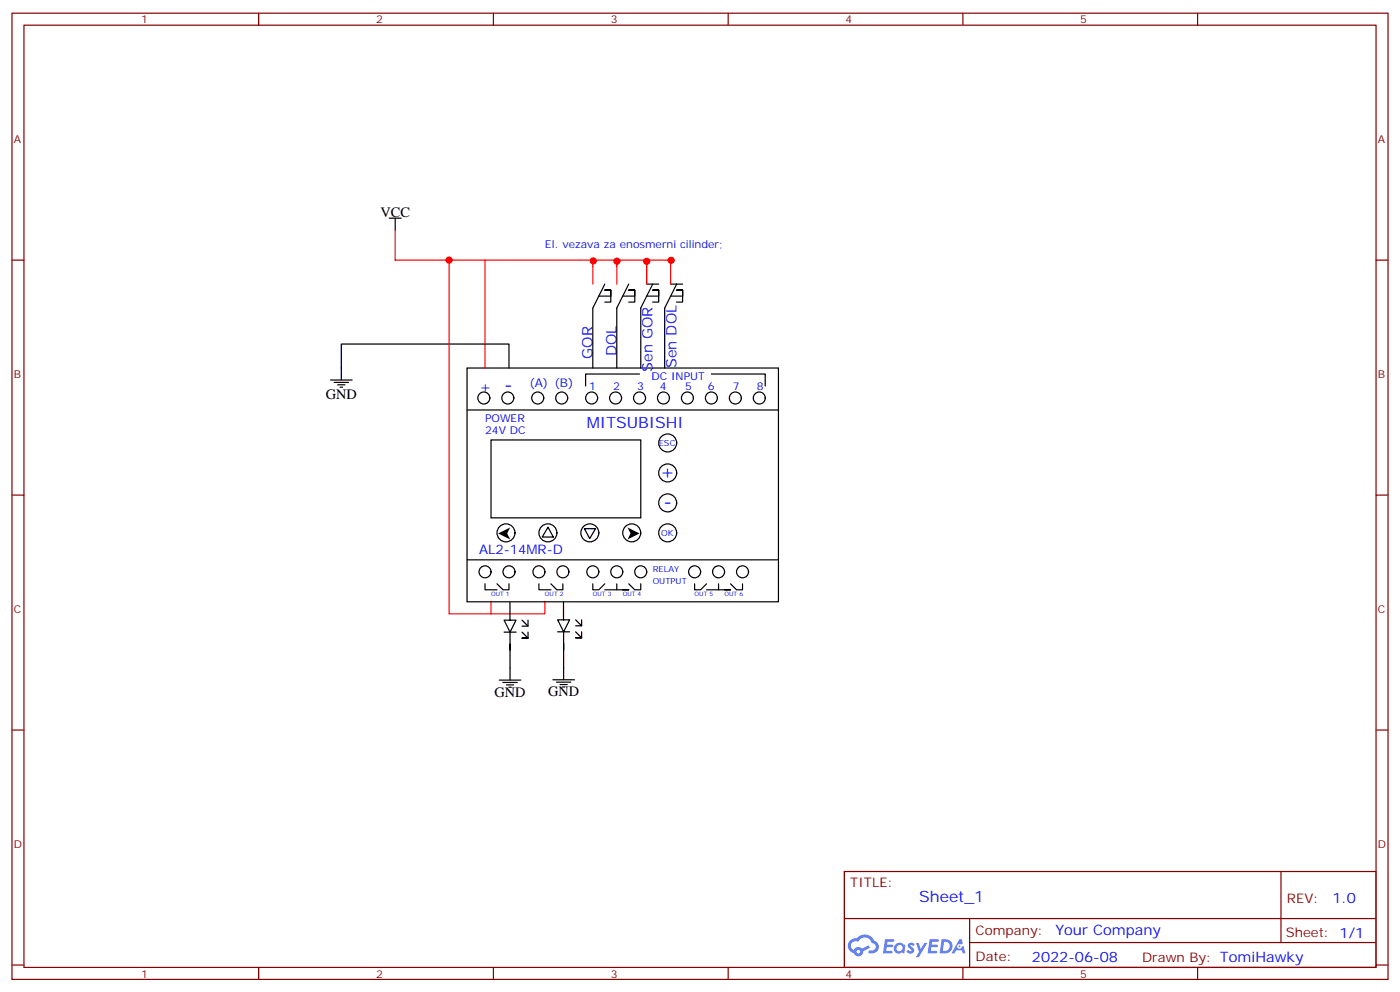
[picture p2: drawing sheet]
<svg xmlns="http://www.w3.org/2000/svg" width="412mm" height="292mm" viewBox="0 0 412 292" stroke-linecap="round" stroke-linejoin="round" font-family="sans-serif">
<g fill="none" stroke="#870000" stroke-width=".35">
<path d="M3.5 3.9h405.4v284.3h-405.4zM7.1 7.4h398.2v277.3h-398.2zM76.2 3.9v3.5M145.3 3.9v3.5M214.5 3.9v3.5M283.6 3.9v3.5M352.8 3.9v3.5M3.5 76.6h3.6M405.3 76.6h3.6M3.5 145.7h3.6M405.3 145.7h3.6M3.5 214.8h3.6"/>
<path d="M405.3 214.8h3.6M248.7 256.5h156.6v28.2h-156.6zM377.3 256.5v20.9M248.7 270.3h156.5M285.6 277.4h119.6M285.6 270.3v14.1M3.5 284h3.6M76.2 284.7v3.5M145.3 284.7v3.5M214.5 284.7v3.5M283.6 284.7v3.5M352.8 284.7v3.5"/>
<path d="M405.3 284h3.6"/>
</g>
<g fill="#5487ff">
<path d="M267.7 277.6a1.22 1.22 0 0 1 1.7 .3l-.4 .6a.47 .47 0 0 0-.3-.4 .47 .47 0 0 0-.5 .2l.1 .2a1.14 1.14 0 0 1 .8 1.8 1.14 1.14 0 0 1-1.9-.1l-.2-.1 .5-.6 .7 .4a.29 .29 0 0 0 .3-.2 .29 .29 0 0 0-.2-.3 1.04 1.04 0 0 1-.6-1.8z"/>
<path d="M260.7 276.4h2.4l.3 .2-.2 .5h-1.8l-.1 .9h1.5l.3 .4-.3 .3h-1.6l-.2 1.1 1.7 .1 .2 .3-.2 .3-2.6 .1z"/>
<path d="M273.8 276.4h2.4l.3 .2-.1 .5h-1.8l-.2 .9h1.6l.3 .4-.4 .3h-1.6l-.1 1.1 1.7 .1 .2 .3-.2 .3h-2.6z"/>
<path d="M282.6 276.4h.7l.3 1.3-.6 .3a.69 .69 0 0 0-1 .2 .69 .69 0 0 0 .4 1 .69 .69 0 0 0 .9-.6l.5-.3 .6 2.2h-.8l-.2-.8h-1.8l-.5 .8h-.8z"/>
<path d="M269.8 277.5h.8l.6 1.8 1.1-1.8h.9l-2.6 4.2h-.8l.9-1.6z"/>
<path d="M277.4 276.4l-.6 4.2h1.3a2.11 2.11 0 0 0 2.5-2.2 2.11 2.11 0 0 0-2.5-2zM278.1 277.1a1.39 1.39 0 0 1 1.7 1.5 1.39 1.39 0 0 1-1.8 1.2h-.3z"/>
<path d="M263.7 278a1.54 1.54 0 0 0-.1 2.2 1.54 1.54 0 0 0 2.2 .1l.6 .3 .3-2.3-.2-.3h-.4a1.49 1.49 0 0 0-2.4 0zM264 279a.94 .94 0 0 1 1.8 0 .94 .94 0 0 1-1.8 0z"/>
<path d="M250.4 276.8a2.18 2.18 0 0 0 1.1 3.7 1.44 1.44 0 0 0 1.6 .9 1.44 1.44 0 0 0 1.2-1.5l2-1-.5-.7-1.9 1a1.47 1.47 0 0 0-2.4 .4 1.39 1.39 0 0 1-.7-1.9 1.39 1.39 0 0 1 2-.5 2.12 2.12 0 0 1 2.2-1.3 2.12 2.12 0 0 1 1.9 1.7 1.14 1.14 0 0 1 1.1 1.4 1.14 1.14 0 0 1-1.7 .7 .43 .43 0 0 0-.5 .4 .43 .43 0 0 0 .4 .5 1.98 1.98 0 0 0 2.5-1.3 1.98 1.98 0 0 0-1.2-2.5 3.1 3.1 0 0 0-5.3-.7l-.9 .1zM252.3 280.1a.55 .55 0 0 1 1.1 0 .55 .55 0 0 1-1.1 0z"/>
<circle cx="282.6" cy="278.5" r=".26"/>
</g>
<g fill="none" stroke="#000" stroke-width=".35">
<path d="M114.7 64.2h3.5M116.4 64.2v3.5M176.4 87.1h3.5v-1.7h-1.7h1.7v3.5h-1.7M178.2 83.6l-3.6 7.1v17.6M183.4 87.1h3.6v-1.7h-1.8h1.8v3.5h-1.8M185.2 83.6l-3.5 7.1v17.6M190.5 87.1h3.5v-1.7h-1.7h1.7v3.5h-1.7M190.5 83.6h3.5M192.3 83.6l-3.6 7.1v17.6M197.6 87.1h3.5v-1.7h-1.8h1.8v3.5h-1.8M197.6 83.6h3.5M199.3 83.6l-3.5 7.1v17.6"/>
<path d="M97.4 111.8h6.3M98.4 112.5h4.3M99.5 113.2h2.1M100.2 113.9h.7M137.6 108.3h91.7v68.8h-91.7zM149.9 108.3v-7.1h-49.4v10.6M188.4 110.1h-15.9v3.5M209.5 110.1h15.9v3.5M137.6 120.6h91.7M144.6 129.5h44.1v22.9h-44.1zM161.4 155.1l1.6 2.9h-3.3zM172.2 155.6h3.2l-1.7 2.9z"/>
<path d="M137.6 164.7h91.7M142.9 171.8v1.8h3.5M146.4 171.8l1.8 1.8h1.7v-1.8M150.2 177.3v5.3M158.7 171.8v1.8h3.6M162.3 171.8l1.7 1.8h1.8v-1.8M166 177.2v5.3M174.6 171.8v1.8h1.8l1.8-1.8M178.2 173.6h7h-1.8M181.7 171.8v1.8M185.2 171.8l1.8 1.8h1.7v-1.8M204.6 171.8v1.8h1.8l1.7-1.8"/>
<path d="M208.1 173.6h7.1h-1.8M211.7 171.8v1.8M215.2 171.8l1.8 1.8h1.7v-1.8M148.5 182.5h3.5l-1.8 3.5zM148.5 186h3.5M150.2 186v5.3v-1.7M150.2 191.3v8.8M153.8 186l1.7 1.8h-1.7h1.7v-1.8M153.8 182.5l1.7 1.8M155.5 182.5v1.8h-1.7M164.3 182.4h3.5l-1.8 3.5zM164.3 185.9h3.5"/>
<path d="M166 185.9v5.3v-1.7M166 191.2v8.8M169.6 185.9l1.7 1.8h-1.7h1.7v-1.8M169.6 182.4l1.7 1.8M171.3 182.4v1.8h-1.7M147.1 200.1h6.3M148.1 200.8h4.3M149.2 201.5h2.1M149.9 202.3h.7M162.9 200h6.3M163.9 200.7h4.2M165 201.5h2.1"/>
<path d="M165.7 202.2h.7"/>
<circle cx="142.5" cy="117.1" r="1.76"/>
<circle cx="149.6" cy="117.1" r="1.76"/>
<circle cx="158.4" cy="117.1" r="1.76"/>
<circle cx="165.5" cy="117.1" r="1.76"/>
<circle cx="174.3" cy="117.1" r="1.76"/>
<circle cx="181.3" cy="117.1" r="1.76"/>
<circle cx="188.4" cy="117.1" r="1.76"/>
<circle cx="195.4" cy="117.1" r="1.76"/>
<circle cx="202.5" cy="117.1" r="1.76"/>
<circle cx="209.5" cy="117.1" r="1.76"/>
<circle cx="216.6" cy="117.1" r="1.76"/>
<circle cx="223.7" cy="117.1" r="1.76"/>
<circle cx="196.7" cy="139.2" r="2.65"/>
<circle cx="196.7" cy="130.4" r="2.65"/>
<circle cx="149" cy="156.8" r="2.65"/>
<circle cx="161.4" cy="156.8" r="2.65"/>
<circle cx="173.7" cy="156.8" r="2.65"/>
<circle cx="186.1" cy="156.8" r="2.65"/>
<circle cx="196.7" cy="148" r="2.65"/>
<circle cx="196.7" cy="156.8" r="2.65"/>
<circle cx="142.9" cy="168.3" r="1.76"/>
<circle cx="149.9" cy="168.3" r="1.76"/>
<circle cx="158.7" cy="168.3" r="1.76"/>
<circle cx="165.8" cy="168.3" r="1.76"/>
<circle cx="174.6" cy="168.3" r="1.76"/>
<circle cx="181.7" cy="168.3" r="1.76"/>
<circle cx="188.7" cy="168.3" r="1.76"/>
<circle cx="204.6" cy="168.3" r="1.76"/>
<circle cx="211.7" cy="168.3" r="1.76"/>
<circle cx="218.7" cy="168.3" r="1.76"/>
</g>
<path d="M146.8 157l3.5-1.8-.9 1.8 .9 1.8zM184.9 155.2l3.5 1.8-3.5 1.8 .8-1.8z" fill="#000"/>
<g fill="#f00" stroke="#f00" stroke-width=".35">
<circle cx="197.7" cy="76.6" r=".88"/>
<circle cx="190.5" cy="76.9" r=".88"/>
<circle cx="181.7" cy="76.9" r=".88"/>
<circle cx="174.8" cy="76.8" r=".88"/>
<circle cx="132.3" cy="76.6" r=".88"/>
</g>
<path d="M116.4 67.7v8.9h81.2v7M132.3 76.6v104h12.3v-3.5M142.9 76.6v31.7M174.6 76.6v7M181.7 76.6v7M190.5 76.6v7M160.5 177.1v3.5h-15.9" fill="none" stroke="#f00" stroke-width=".35"/>
<g font-size="5.6" fill="#00f">
<text x="148.5" y="115">-</text>
<text x="194.4" y="140.8">+</text>
<text x="195.4" y="149.6">-</text>
</g>
<g font-size="4.6" fill="#00f">
<text x="141.1" y="115.4">+</text>
<text x="172.9" y="125.9">MITSUBISHI</text>
<text x="270.8" y="265.5">Sheet_1</text>
</g>
<g font-size="4.2">
<text x="112.1" y="63.8">VCC</text>
<text x="96" y="117.5">GND</text>
<text x="145.7" y="205">GND</text>
<text x="161.4" y="205">GND</text>
</g>
<g font-size="4.2" fill="#00f">
<text x="174.5" y="105.6" transform="rotate(-90 174.5 105.6)">GOR</text>
<text x="181.6" y="104.8" transform="rotate(-90 181.6 104.8)">DOL</text>
<text x="192.2" y="109.4" transform="rotate(-90 192.2 109.4)">Sen GOR</text>
<text x="199.3" y="108.3" transform="rotate(-90 199.3 108.3)">Sen DOL</text>
<text x="392.5" y="265.7">1.0</text>
<text x="310.9" y="275.3">Your Company</text>
<text x="304" y="283.1">2022-06-08</text>
</g>
<text font-size="3.9" fill="#00f" x="141.1" y="163">AL2-14MR-D</text>
<g font-size="3.9" fill="#800">
<text x="250.5" y="261.1">TITLE:</text>
<text x="379.1" y="265.7">REV:</text>
<text x="287.4" y="275.3">Company:</text>
<text x="378.7" y="275.9">Sheet: 1/1</text>
<text x="287.4" y="282.9">Date:</text>
<text x="336.4" y="283">Drawn By: TomiHawky</text>
</g>
<text font-size="3.5" fill="#00f" x="155.9" y="113.9">(A) (B)</text>
<g font-size="3.2" fill="#800">
<text x="41.6" y="6.9">1</text>
<text x="110.8" y="6.9">2</text>
<text x="179.9" y="6.9">3</text>
<text x="249.1" y="6.9">4</text>
<text x="318.2" y="6.9">5</text>
<text x="4.1" y="42">A</text>
<text x="405.9" y="42">A</text>
<text x="4.1" y="111.1">B</text>
<text x="405.9" y="111.1">B</text>
<text x="4.1" y="180.3">C</text>
<text x="405.9" y="180.3">C</text>
<text x="4.1" y="249.4">D</text>
<text x="405.9" y="249.4">D</text>
<text x="41.6" y="287.7">1</text>
<text x="110.8" y="287.7">2</text>
<text x="179.9" y="287.7">3</text>
<text x="249.1" y="287.7">4</text>
<text x="318.2" y="287.7">5</text>
</g>
<g font-size="3.2" fill="#00f">
<text x="160.5" y="73">El. vezava za enosmerni cilinder;</text>
<text x="191.9" y="111.8">DC INPUT</text>
<text x="173.6" y="114.7">1</text>
<text x="180.6" y="114.7">2</text>
<text x="187.7" y="114.7">3</text>
<text x="194.4" y="114.7">4</text>
<text x="201.8" y="114.7">5</text>
<text x="208.5" y="114.7">6</text>
<text x="215.9" y="114.7">7</text>
<text x="223" y="114.7">8</text>
<text x="142.9" y="124.2">POWER</text>
<text x="142.9" y="127.7">24V DC</text>
</g>
<g font-size="2.5" fill="#00f">
<text x="194" y="131.2">ESC</text>
<text x="194.7" y="157.7">OK</text>
<text x="192.3" y="168.3">RELAY</text>
<text x="192.3" y="171.8">OUTPUT</text>
</g>
<g font-size="1.8" fill="#00f">
<text x="144.6" y="175.3">OUT 1</text>
<text x="160.5" y="175.3">OUT 2</text>
<text x="174.6" y="175.3">OUT 3</text>
<text x="183.4" y="175.3">OUT 4</text>
<text x="204.6" y="175.3">OUT 5</text>
<text x="213.4" y="175.3">OUT 6</text>
</g>
</svg>
